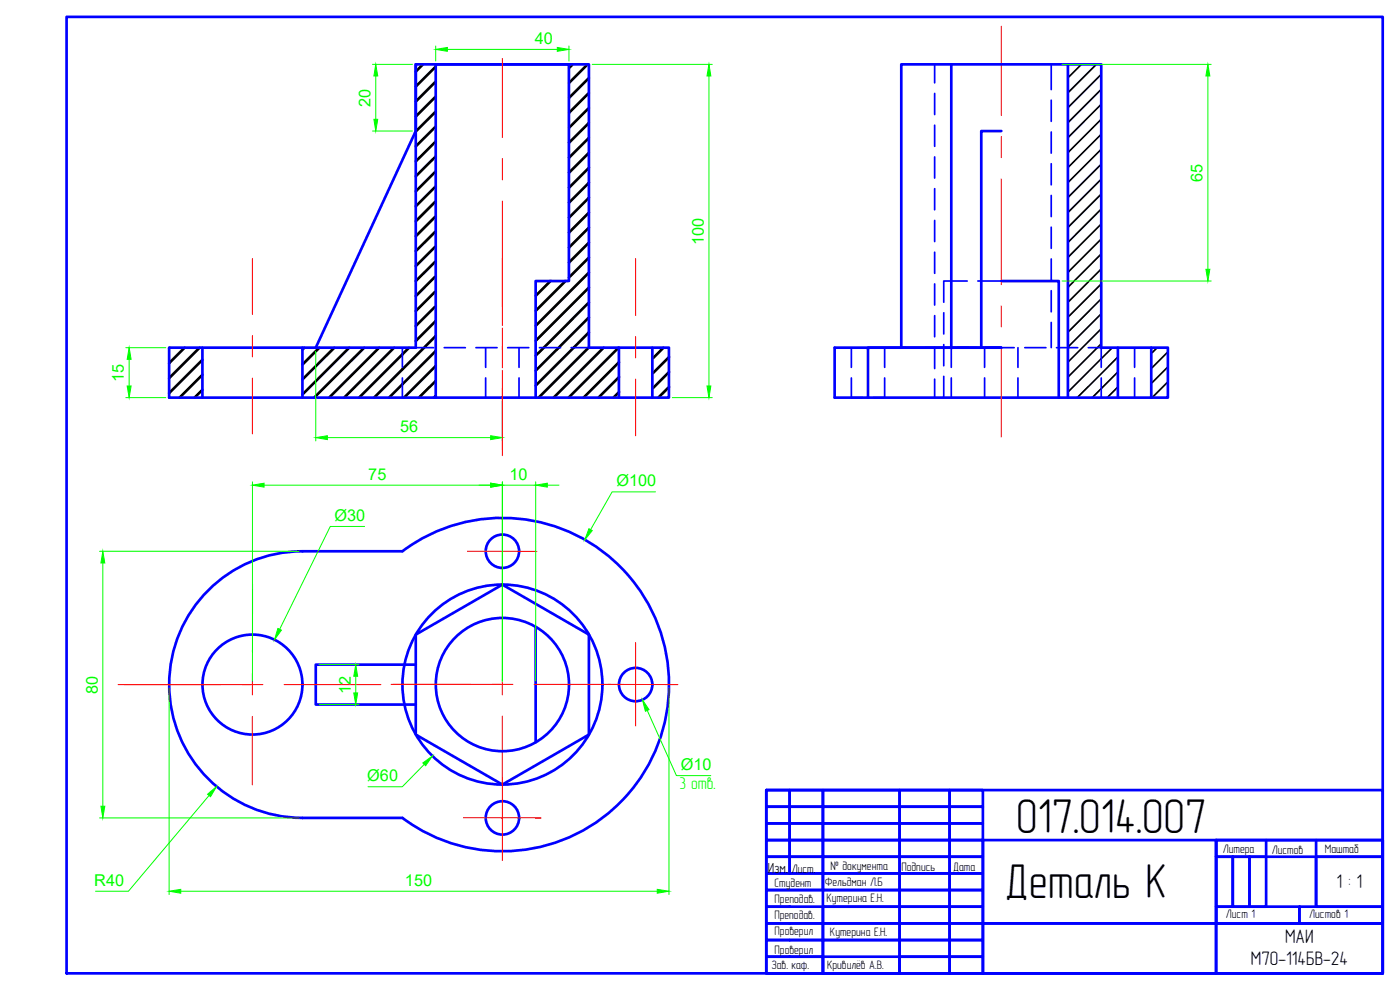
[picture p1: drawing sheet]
<svg xmlns="http://www.w3.org/2000/svg" width="420mm" height="297mm" viewBox="0 0 420 297" stroke-linecap="round" stroke-linejoin="round" font-family="sans-serif">
<g fill="none" stroke="#00f" stroke-width=".8">
<path d="M20 5.1h395v286.9h-395zM124.8 19.3h51.9v85h24.1v15h-150v-15h74zM124.8 19.3v20l-30 65M285.5 19.3v85M320.5 19.3v100M300.5 39.3h-6v65M300.5 84.3h17.3v35M60.7 104.3v15M90.8 104.3v15M130.8 119.3v-100h40v65h-10v35M185.8 104.3v15M195.8 104.3v15"/>
<path d="M270.5 104.3v-85h60v85h20v15h-100v-15h50h-40v15M335.5 104.3v15M345.5 104.3v15M120.8 165.4h-30a40 40 0 0 0-40 40 40 40 0 0 0 40 40h30M120.8 165.4a50 50 0 0 1 67 6.3 50 50 0 0 1 0 67.3 50 50 0 0 1-67 6.4M124.8 190.4l26-15 25.9 15v30l-25.9 15-26-15zM124.8 199.4h-30v12h30M160.8 188.1v34.6M230 237.1h185v54.9h-185zM230 237.1h7v4.9h-7zM237 237.1h10v4.9h-10zM247 237.1h23v4.9h-23z"/>
<path d="M270 237.1h15v4.9h-15zM285 237.1h10v4.9h-10zM230 242h7v5h-7zM230 247h7v5.1h-7zM230 252.1h7v5h-7zM230 257.1h7v5h-7zM237 242h10v5h-10zM237 247h10v5.1h-10zM237 252.1h10v5h-10zM237 257.1h10v5h-10zM247 242h23v5h-23zM247 247h23v5.1h-23z"/>
<path d="M247 252.1h23v5h-23zM247 257.1h23v5h-23zM270 242h15v5h-15zM270 247h15v5.1h-15zM270 252.1h15v5h-15zM270 257.1h15v5h-15zM285 242h10v5h-10zM285 247h10v5.1h-10zM285 252.1h10v5h-10zM285 257.1h10v5h-10zM295 252.1h70v39.9h50v-14.9h-120zM365 252.1h50v25h-50z"/>
<path d="M365 252.1h50v5h-50zM365 257.1h5v14.9h-5zM370 257.1h5v14.9h-5zM375 257.1h5v14.9h-5zM380 252.1v5M395 257.1h20v14.9h-20zM395 252.1v19.9M230 262.1h17v4.9h-17zM230 272h17v5.1h-17zM230 277.1h17v5h-17zM247 262.1h23v4.9h-23zM247 267h-17v5h7"/>
<path d="M247 267h23v5h-23zM247 272h23v5.1h-23zM247 277.1h23v5h-23zM270 262.1h15v4.9h-15zM270 267h15v5h-15zM270 272h15v5.1h-15zM270 277.1h15v5h-15zM285 262.1h10v4.9h-10zM285 267h10v5h-10zM285 272h10v5.1h-10zM285 277.1h10v5h-10zM295 277.1h70v14.9h-70z"/>
<path d="M365 272h25v5.1h-25zM390 272h25v5.1h-25zM230 282.1h17v4.9h-17zM230 287h17v5h-17zM247 282.1h23v9.9h-23zM247 287h23v5h-23zM270 282.1h15v4.9h-15zM270 287h15v5h-15zM285 282.1h10v4.9h-10zM285 287h10v5h-10z"/>
<circle cx="150.8" cy="165.4" r="5"/>
<circle cx="75.8" cy="205.4" r="15"/>
<circle cx="150.8" cy="205.4" r="30"/>
<circle cx="150.8" cy="205.4" r="20"/>
<circle cx="190.8" cy="205.4" r="5"/>
<circle cx="150.8" cy="245.4" r="5"/>
</g>
<g fill="none" stroke="#000" stroke-width=".8">
<path d="M127 19.3l-2.2 2.2M130.8 20l-6 6M171.9 19.3l-1.1 1.1M176.3 19.3l-5.5 5.6M130.8 24.5l-6 6M130.8 29l-6 6M130.8 33.5l-6 5.9M130.8 38l-6 5.9M176.7 23.4l-5.9 6M176.7 27.9l-5.9 6M176.7 32.4l-5.9 6M176.7 36.9l-5.9 5.9"/>
<path d="M130.8 42.4l-6 6M130.8 46.9l-6 6M130.8 51.4l-6 6M130.8 55.9l-6 6M176.7 41.4l-5.9 5.9M176.7 45.9l-5.9 5.9M176.7 50.3l-5.9 6M176.7 54.8l-5.9 6M176.7 59.3l-5.9 6M130.8 60.4l-6 6M130.8 64.9l-6 6M130.8 69.4l-6 6"/>
<path d="M130.8 73.9l-6 5.9M130.8 78.4l-6 5.9M176.7 63.8l-5.9 6M176.7 68.3l-5.9 6M176.7 72.8l-5.9 6M176.7 77.3l-5.9 6M130.8 82.9l-6 5.9M130.8 87.3l-6 6M130.8 91.8l-6 6M130.8 96.3l-6 6M165.2 84.3l-4.4 4.5M169.7 84.3l-8.9 9"/>
<path d="M176.7 90.7l-15.9 16M176.7 95.2l-15.9 16M176.7 99.7l-15.9 16M176.7 81.8l-15.9 16M176.7 86.3l-15.9 15.9M50.9 104.3l-.1 .2M55.4 104.3l-4.6 4.7M59.9 104.3l-9.1 9.2M60.7 108l-9.9 9.9M60.7 112.4l-6.8 6.9M60.7 116.9l-2.3 2.4M91.3 104.3l-.5 .6"/>
<path d="M95.8 104.3l-5 5.1M100.3 104.3l-9.5 9.6M104.8 104.3l-14 14.1M109.3 104.3l-15 15M113.8 104.3l-15 15M118.3 104.3l-15 15M122.8 104.3l-15 15M130.8 100.8l-18.5 18.5M130.8 105.3l-14 14M130.8 109.8l-9.6 9.5M130.8 114.3l-5.1 5M130.8 118.8l-.6 .5"/>
<path d="M176.7 104.2l-15.1 15.1M181.1 104.3l-14.9 15M185.6 104.3l-15 15M185.8 108.7l-10.7 10.6M185.8 113.2l-6.2 6.1M185.8 117.7l-1.7 1.6M199.1 104.3l-3.3 3.4M200.8 107.2l-5 4.9M200.8 111.6l-5 5M200.8 116.1l-3.2 3.2"/>
</g>
<g fill="none" stroke="#f00" stroke-width=".3">
<path d="M150.8 17.5v23.8M300.5 7.9v26.7M150.8 47.6v6.4M300.5 41v6.3M300.5 53.7v31.7M75.8 77.6v16.8M150.8 60.3v37.3M190.8 77.6v17.1M150.8 98.4v11.9M300.5 91.8v6.3M75.8 100.7v6.4M75.8 113.4v16.8"/>
<path d="M150.8 111.1v25.6M190.8 101v6.4M190.8 113.7v17.1M300.5 104.5v26.7M150.8 153.2v42.6M75.8 175.3v20.6M140.3 165.4h20.9M190.8 192.9v25M35.4 205.4h43.5M75.7 214.9v20.6M75.8 202.2v6.4M85.3 205.4h29"/>
<path d="M117.3 205.3h36.6M150.7 214.9v20.5M150.8 202.2l-.1 6.3M160.3 205.3h23.1M182.5 205.3l20.9 .1M150.8 233.2v25M139.1 245.4h23.3"/>
</g>
<g fill="none" stroke="#00f" stroke-width=".51">
<path d="M280.5 19.3v5.6M315.5 19.3v7.6M280.5 28v6.4M280.5 37.6v6.3M315.5 30.1v6.3M315.5 39.6v6.3M280.5 47.1v6.3M280.5 56.6v6.4M315.5 49.1v6.4M315.5 58.6v6.4M280.5 66.1v6.4M280.5 75.7v6.3"/>
<path d="M315.5 68.2v6.3M315.5 77.7v6.3M280.5 85.2v6.3M280.5 94.7v6.4M283.2 93.9v6.3M290.3 84.3h-7.1v6.4M293.5 84.3h7M315.5 87.2v6.4M315.5 96.7v7.6M120.8 104.3v5.9M120.8 113.4v5.9M124.8 104.3h5.3"/>
<path d="M133.3 104.3h6.4M142.8 104.3h6.4M145.8 104.3v5.9M145.8 113.4v5.9M152.4 104.3h6.3M155.8 104.3v5.9M155.8 113.4v5.9M161.9 104.3h6.3M171.4 104.3h5.3M255.5 113.4v5.9h3.4M255.5 104.3v5.9M265.5 113.4v5.9h-3.4"/>
<path d="M270.5 104.3h3.9M271.9 104.3h-6.4v5.9M275.1 104.3h9M280.5 104.2v6.4M280.5 113.8v5.5M283.2 103.4v6.3M283.2 112.9v6.4M284.6 104.3h9.1M285.5 113.4v5.9M291.4 104.3h-5.9v5.9M294.1 104.3h6.4M294.5 104.3h6h-3.7"/>
<path d="M295.5 113.4v5.9M304.4 104.3h-8.9v5.9M305.5 104.3v5.9M305.5 113.4v5.9M307.6 104.3h6.3M317.1 104.3h6.3M326.6 104.3h3.9v5.9M330.5 113.4v5.9M340.5 104.3v5.9M340.5 113.4v5.9M345.5 104.3v5.9M345.5 113.4v5.9"/>
</g>
<g fill="none" stroke="#000" stroke-width=".51">
<path d="M324.5 19.3l-4 4M329 19.3l-8.5 8.5M330.5 22.3l-10 10M330.5 26.8l-10 10M330.5 31.3l-10 10M330.5 35.8l-10 10M330.5 40.3l-10 10M330.5 44.8l-10 10M330.5 49.3l-10 10M330.5 53.7l-10 10M330.5 58.2l-10 10M330.5 62.7l-10 10"/>
<path d="M330.5 67.2l-10 10M330.5 71.7l-10 10M330.5 76.2l-10 10M330.5 98.6l-10 10.1M330.5 80.7l-10 10M330.5 85.2l-10 10M330.5 89.7l-10 10M330.5 94.2l-10 9.9M330.5 103.1l-10 10M333.8 104.3l-13.3 13.3M335.5 107.1l-12.2 12.2M335.5 111.6l-7.7 7.7"/>
<path d="M335.5 116.1l-3.2 3.2M347.3 104.3l-1.8 1.8M350.5 105.6l-5 5M350.5 110.1l-5 5M350.5 114.6l-4.7 4.7M350.5 119l-.3 .3"/>
</g>
<!-- layer: AM_5 -->
<g fill="none" stroke="#0f0" stroke-width=".3">
<path d="M111.8 19.3h12M130.8 13.8v4.5M134.3 14.8h33M170.8 13.8v4.5M177.7 19.3h36.1M318.7 19.3h44.8M111.8 39.3h12M112.8 22.8v13M212.8 22.8v93M362.5 22.8v58M318.7 84.3h44.8M37.8 119.3h12"/>
<path d="M37.8 104.3h12M38.8 107.8v8M94.8 105.3v27M201.8 119.3h12M98.3 131.3h49M150.8 120.3v12M75.8 144.6v59.8M79.2 145.6h68.1M109.4 158h-10.3l-15.2 30.8M150.8 144.6v59.8M150.8 145.6h10M160.8 144.6v59.8"/>
<path d="M164.3 145.6h3.5M196.7 147.6h-13l-6.5 11.3M29.9 165.4h59.9M30.9 168.9v73M95.8 199.4h12M50.8 206.4v62M95.8 211.4h12M106.8 202.9v5M194.2 213.2l8.8 19.5h10.3M200.8 206.4v62M62.7 238.7l-24.2 28.7h-9.8M127.3 229.3l-6.6 6.8h-10.3"/>
<path d="M29.9 245.4h59.9M54.3 267.4h143"/>
</g>
<g fill="#0f0" stroke="#0f0" stroke-width=".3">
<path d="M130.8 14.8l3.5-.6v1.2z"/>
<path d="M167.3 14.2l3.5 .6-3.5 .6z"/>
<path d="M112.2 35.8h1.2l-.6 3.5z"/>
<path d="M112.8 19.3l.6 3.5h-1.2z"/>
<path d="M212.2 115.8h1.1l-.5 3.5z"/>
<path d="M212.8 19.3l.5 3.5h-1.1z"/>
<path d="M38.8 104.3l.5 3.5h-1.1z"/>
<path d="M38.2 115.8h1.1l-.5 3.5z"/>
<path d="M30.9 165.4l.6 3.5h-1.2z"/>
<path d="M30.3 241.9h1.2l-.6 3.5z"/>
<path d="M50.8 267.4l3.5-.6v1.2z"/>
<path d="M197.3 266.8l3.5 .6-3.5 .6z"/>
<path d="M361.9 80.8h1.2l-.6 3.5z"/>
<path d="M362.5 19.3l.6 3.5h-1.2z"/>
<path d="M147.3 130.7l3.5 .6-3.5 .6z"/>
<path d="M94.8 131.3l3.5-.6v1.2z"/>
<path d="M147.3 145l3.5 .6-3.5 .6z"/>
<path d="M160.8 145.6l3.5-.6v1.2z"/>
<path d="M75.8 145.6l3.4-.6v1.2z"/>
<path d="M192.8 210l2 2.9-1.1 .5z"/>
<path d="M83.4 188.6l1.1 .5-2.1 2.8z"/>
<path d="M62.3 238.3l2.7-2.3-1.8 3z"/>
<path d="M126.9 228.9l2.9-2.1-2.1 3z"/>
<path d="M176.7 158.6l1 .6-2.2 2.8z"/>
<path d="M106.8 199.4l.5 3.5h-1.1z"/>
<path d="M106.2 207.9h1.1l-.5 3.5z"/>
</g>
<g font-size="14.6">
<text x="304.9" y="249.9">017.014.007</text>
<text x="301.6" y="269.6">Деталь К</text>
</g>
<g font-size="5.9">
<text x="401.1" y="266.6">1 : 1</text>
<text x="385.7" y="283">МАИ</text>
<text x="375.4" y="289.7">М7О-114БВ-24</text>
</g>
<text font-size="5.1" fill="#0f0" x="203.9" y="236.8">3 отв.</text>
<g font-size="4.9" fill="#0f0">
<text x="160.5" y="13.3">40</text>
<text x="111.2" y="32" transform="rotate(-90 111.2 32)">20</text>
<text x="360.9" y="54.5" transform="rotate(-90 360.9 54.5)">65</text>
<text x="211.2" y="73.5" transform="rotate(-90 211.2 73.5)">100</text>
<text x="37.2" y="114.7" transform="rotate(-90 37.2 114.7)">15</text>
<text x="120.1" y="129.7">56</text>
<text x="110.5" y="144">75</text>
<text x="152.9" y="144">10</text>
<text x="185" y="146">Ø100</text>
<text x="100.4" y="156.3">Ø30</text>
<text x="29.3" y="208.1" transform="rotate(-90 29.3 208.1)">80</text>
<text x="105.3" y="208.3" transform="rotate(-90 105.3 208.3)">12</text>
<text x="204.3" y="231.1">Ø10</text>
<text x="110.2" y="234.4">Ø60</text>
<text x="28.3" y="265.8">R40</text>
<text x="121.5" y="265.8">150</text>
</g>
<text font-size="4.4" x="230.4" y="261.8">Изм.</text>
<g font-size="3.7">
<text x="367" y="255.9">Литера</text>
<text x="381.7" y="256.2">Листов</text>
<text x="397.6" y="255.8">Маштаб</text>
<text x="237.6" y="261.8">Лист.</text>
<text x="249.3" y="261.2">№ документа</text>
<text x="270.5" y="261.4">Подпись</text>
<text x="286.1" y="261.4">Дата</text>
<text x="232.5" y="266.2">Студент</text>
<text x="247.5" y="265.9">Фельдман Л.Б</text>
<text x="232.4" y="275.7">Преподав.</text>
<text x="232.5" y="270.9">Преподав.</text>
<text x="248.1" y="270.5">Кутерина Е.Н.</text>
<text x="367.9" y="275.5">Лист 1</text>
<text x="392.9" y="275.5">Листов 1</text>
<text x="232.5" y="280.4">Проверил</text>
<text x="249.1" y="281">Кутерина Е.Н.</text>
<text x="232.5" y="286.1">Проверил</text>
<text x="231.5" y="290.7">Зав. каф.</text>
<text x="248.2" y="290.8">Кривилёв А.В.</text>
</g>
</svg>
